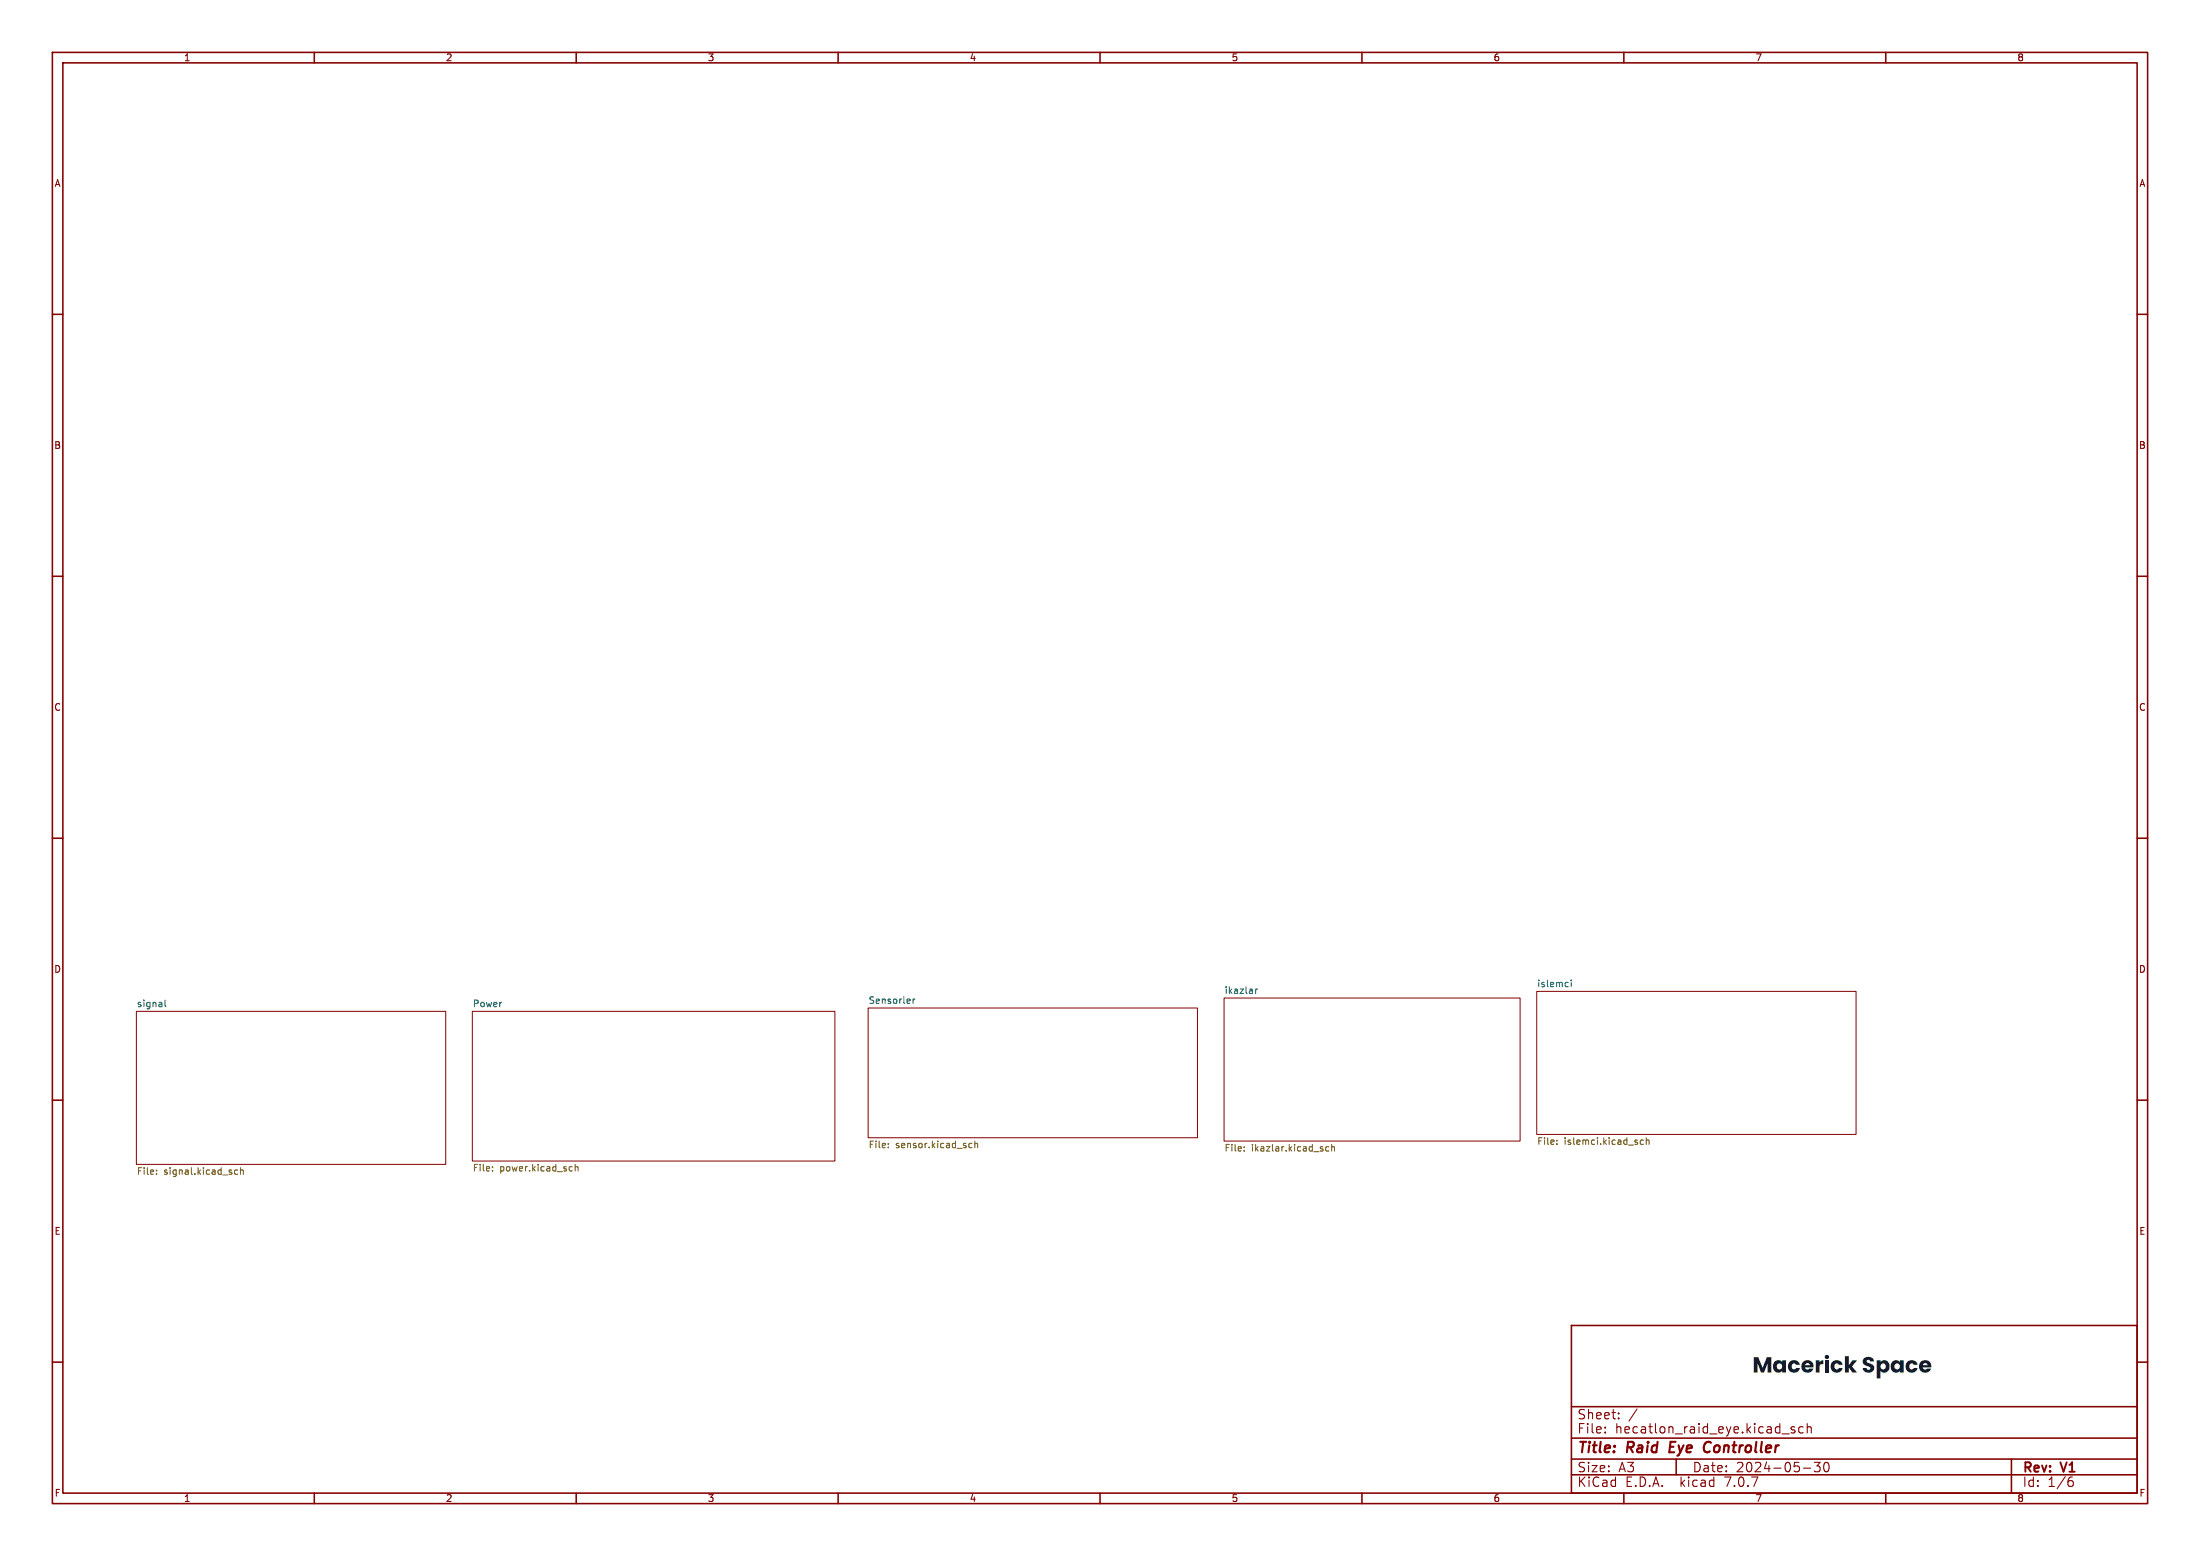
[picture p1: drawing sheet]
<svg xmlns="http://www.w3.org/2000/svg" width="420mm" height="297mm" viewBox="0 0 420 297" stroke-linecap="round" stroke-linejoin="round" font-family="sans-serif">
<g fill="none" stroke="#840000" stroke-width=".3">
<path d="M10 10h400v277h-400zM12 12h396v273h-396zM60 10v2M110 10v2M160 10v2M210 10v2M260 10v2M310 10v2M360 10v2M10 60h2M408 60h2M10 110h2"/>
<path d="M408 110h2M10 160h2M408 160h2M10 210h2M408 210h2M10 260h2M300 253h108v32h-108zM408 260h2M300 278.5h108M300 274.5h108M300 268.5h108M60 285v2"/>
<path d="M110 285v2M160 285v2M210 285v2M260 285v2M300 281.5h108M310 285v2M360 285v2"/>
</g>
<g fill="none" stroke="#840000" stroke-width=".2">
<path d="M306.4 273.4v.1M306.4 272.4v.2M309 270.7v.1M309 269.7v.2M340.2 273.7h1.4M342.6 272.4l-.4-.1-.3 .3 .1 .2 .6 .2v.4h-.7M344.2 272.4l-.5-.1-.3 .4v.5l.2 .2h.6M345 272.5l.3-.2 .4 .1 .1 1.1M345 271.7v1.8M346.3 279.1h1.2l-.6 .7 .5 .2v.8l-.3 .1h-.5l-.3-.1M348.3 279.3l.4-.2a1.13 1.13 0 0 1 0 1.8l-.3-.1-.2-.2v-.8zM344.3 280.2h1.4"/>
<path d="M395.1 282.6l.5 .1 .2 .3-.1 .6-.6 .1"/>
</g>
<path d="M318.9 275.2l-.2 2h.9M325.5 277.1h.8M325.8 275.3l-.3 .2" fill="none" stroke="#840000" stroke-width=".4"/>
<g fill="#161a30">
<path d="M334.8 259h.9l.8 2.1 .8-2.1h.9v3h-.8v-1.8l-.6 1.8h-.6l-.7-1.8v1.8h-.7z"/>
<path d="M352.2 258.9h.7v1.7l.7-1h.9l-.9 1.2 .9 1.2h-.9l-.7-1v1h-.7z"/>
<path d="M355.8 259.3l.4-.2 .6-.1 .5 .1 .3 .3 .2 .5h-.8l-.3-.3-.4 .2 .1 .2 1 .4 .3 .4 .1 .6-.4 .4-1 .2-.7-.4-.1-.5h.7l.1 .3 .3 .1 .2-.1 .2-.2-.2-.3-.9-.3-.3-.3-.1-.6z"/>
<circle cx="348.8" cy="259" r=".41"/>
</g>
<path d="M320 278.5v3M384 278.5v6.5" fill="none" stroke="#840000" stroke-width=".3"/>
<g fill="#fff" stroke="#fff" stroke-width=".19">
<path d="M26 193h59.1v29.2h-59.1z"/>
<path d="M90.2 193h69.2v28.6h-69.2z"/>
<path d="M233.7 190.5h56.5v27.3h-56.5z"/>
<path d="M165.7 192.4h62.9v24.8h-62.9z"/>
<path d="M293.4 189.2h60.9v27.3h-60.9z"/>
</g>
<path d="M26 193h59.1v29.2h-59.1zM90.2 193h69.2v28.6h-69.2zM165.7 192.4h62.9v24.8h-62.9zM233.7 190.5h56.5v27.3h-56.5zM293.4 189.2h60.9v27.3h-60.9z" fill="none" stroke="#840000" stroke-width=".19"/>
<path d="M31.5 190.9v1.1l.2 .2M174.3 190.7v.8M174.7 190.7l-.4 .2M239.7 188.8v.8M240.1 188.8l-.4 .2M299 187.5l.4 .1M299.4 188.3l-.4 .1M299.9 187.1v.1M299.9 187.5v.9" fill="none" stroke="#006464" stroke-width=".19"/>
<g fill="none" stroke="#725600" stroke-width=".19">
<path d="M169.6 219v.1M169.6 218.3v.1M185.1 219h.5M185.1 218.3h.5M186.1 218.4l.2-.2 .3 .1v.8M186.1 217.8v1.3M237.5 219.6v.1M237.5 218.9v.1M253.7 218.9h-.4l-.2 .2 .1 .6h.5M254.2 219l.2-.1h.3l.1 .8M254.2 218.4v1.3M297.2 218.3v.1"/>
<path d="M297.2 217.7v.1M313.7 217.7l-.3-.1-.3 .2 .1 .6h.5M314.3 217.7l.2-.1 .3 .1v.7M314.3 217.2v1.2M29.9 224v.2M29.9 223.4v.1M45.4 223.4l-.4-.1-.2 .3 .1 .5h.5M45.9 223.4l.2-.1 .3 .1 .1 .8M45.9 222.9v1.3M94 223.4v.1M94 222.7v.2M108.9 222.7h.4"/>
<path d="M109.3 223.5h-.4M109.8 222.8l.2-.1h.3v.8M109.8 222.3v1.2"/>
</g>
<g font-size="4.2" fill="#161a30">
<text x="334.5" y="263.7">Macerick</text>
<text x="355.4" y="263.7">Space</text>
</g>
<g font-size="2.8" fill="#840000">
<text x="301" y="277.9">Title:</text>
<text x="310.6" y="277.9">Raid</text>
<text x="319.5" y="277.9">Eye</text>
<text x="326.9" y="277.9">Controller</text>
</g>
<g font-size="2.5" fill="#840000">
<text x="301" y="273.9">File:</text>
<text x="301" y="271.2">Sheet:</text>
<text x="308.3" y="273.9">hecatlon_raid_eye.kicad_sch</text>
<text x="310.9" y="271.2">/</text>
<text x="301" y="281.3">Size:</text>
<text x="309" y="281.3">A3</text>
<text x="323" y="281.3">Date:</text>
<text x="331.5" y="281.3">2024-05-30</text>
<text x="386" y="281.5">Rev:</text>
<text x="393.7" y="281.5">V1</text>
<text x="301" y="284.1">KiCad</text>
<text x="310.3" y="284.1">E.D.A.</text>
<text x="321.1" y="284.1">kicad</text>
<text x="329.8" y="284.1">7.0.7</text>
<text x="386" y="284.1">Id:</text>
<text x="390.9" y="284.1">1/6</text>
</g>
<g font-size="1.8" fill="#840000">
<text x="35" y="12">1</text>
<text x="85" y="12">2</text>
<text x="135" y="12">3</text>
<text x="185" y="12">4</text>
<text x="235" y="12">5</text>
<text x="285" y="12">6</text>
<text x="335" y="12">7</text>
<text x="385" y="12">8</text>
<text x="10.3" y="36">A</text>
<text x="408.3" y="36">A</text>
<text x="10.2" y="86">B</text>
<text x="408.2" y="86">B</text>
<text x="10.2" y="135.9">C</text>
<text x="408.2" y="135.9">C</text>
<text x="10.2" y="186">D</text>
<text x="408.2" y="186">D</text>
<text x="10.2" y="235.9">E</text>
<text x="408.2" y="235.9">E</text>
<text x="10.3" y="285.9">F</text>
<text x="35" y="287">1</text>
<text x="85" y="287">2</text>
<text x="135" y="287">3</text>
<text x="185" y="287">4</text>
<text x="235" y="287">5</text>
<text x="285" y="287">6</text>
<text x="335" y="287">7</text>
<text x="385" y="287">8</text>
<text x="408.3" y="285.9">F</text>
</g>
<g font-size="1.8" fill="#006464">
<text x="165.7" y="191.7">Sensorler</text>
<text x="233.7" y="189.8">ikazlar</text>
<text x="293.4" y="188.5">islemci</text>
<text x="26" y="192.3">signal</text>
<text x="90.2" y="192.3">Power</text>
</g>
<g font-size="1.8" fill="#725600">
<text x="165.7" y="219.5">File:</text>
<text x="171" y="219.5">sensor.kicad_sch</text>
<text x="233.7" y="220.1">File:</text>
<text x="238.9" y="220.1">ikazlar.kicad_sch</text>
<text x="293.4" y="218.8">File:</text>
<text x="298.6" y="218.8">islemci.kicad_sch</text>
<text x="26" y="224.6">File:</text>
<text x="31.3" y="224.6">signal.kicad_sch</text>
<text x="90.2" y="223.9">File:</text>
<text x="95.4" y="223.9">power.kicad_sch</text>
</g>
</svg>
